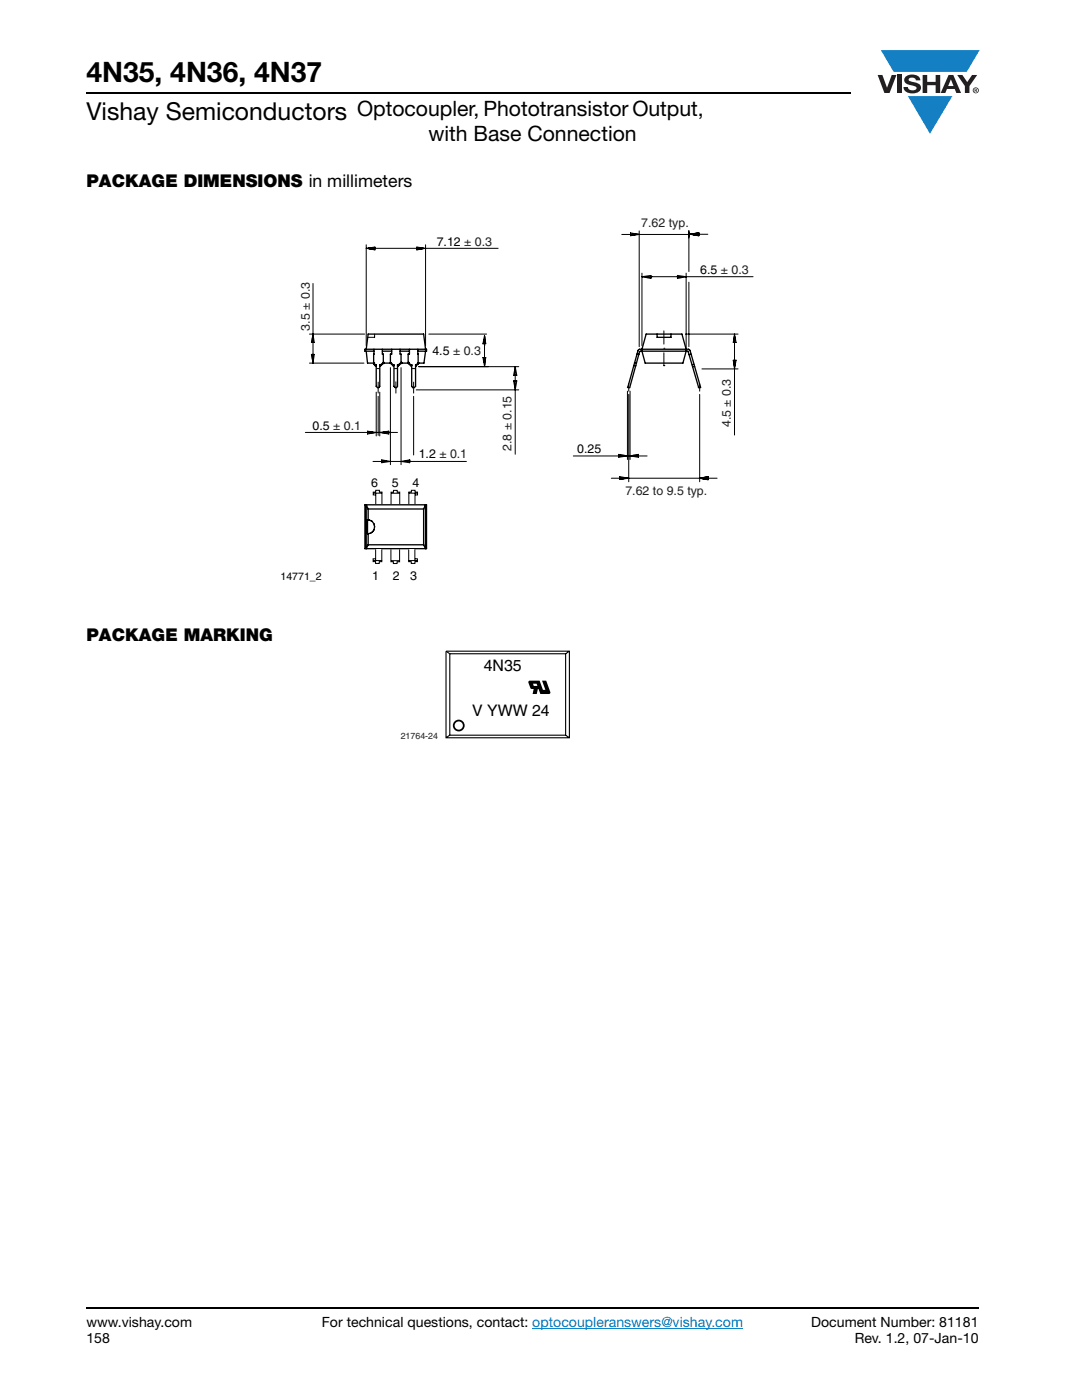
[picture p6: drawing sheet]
<svg xmlns="http://www.w3.org/2000/svg" width="216mm" height="279mm" viewBox="0 0 216 279" stroke-linecap="round" stroke-linejoin="round" font-family="sans-serif">
<g fill="#147fc3">
<path d="M175.8 10h19.7l-2.6 4.4h-3.8h-10.8z"/>
<path d="M181.2 19.2h8.8l-4.4 7.5z"/>
</g>
<g fill="#231f20">
<path d="M175.1 15h1l.9 2.5 .9-2.5h1l-1.4 3.6h-1z"/>
<path d="M179 15h.9v3.6h-.9z"/>
<path d="M180.8 15.3a2.1 2.1 0 0 1 2.7 .3l.1 .4h-.8a.79 .79 0 0 0-.7-.5 .79 .79 0 0 0-.8 .4l.2 .3 1 .2a1.08 1.08 0 0 1 1.3 1.1 1.08 1.08 0 0 1-1.1 1.1 1.73 1.73 0 0 1-2.4-1.2h.9a.96 .96 0 0 0 .8 .6 .96 .96 0 0 0 .9-.4 1.31 1.31 0 0 0-1.2-.6 1.03 1.03 0 0 1-1.1-.6 1.03 1.03 0 0 1 .2-1.1z"/>
<path d="M184.1 15h.9v1.3h1.7v-1.3h.9v3.6h-.9v-1.6h-1.7v1.6h-.9z"/>
<path d="M191 15h1l1 1.4 1-1.4h1l-1.6 2.2v1.4h-.9v-1.4z"/>
<path d="M189.7 15.8l.6 1.4h-1.1zM189.3 15l-1.6 3.6h.9l.4-.8h1.5l.3 .8h1l-1.6-3.6z"/>
<path d="M194.2 18a.5 .5 0 0 1 1 0 .5 .5 0 0 1-1 0zM194.1 18a.6 .6 0 0 0 1.2 0 .6 .6 0 0 0-1.2 0z"/>
<path d="M194.6 17.8h.2v.2h-.2zM194.5 17.7v.7h.1v-.3l.4 .3-.2-.3 .2-.2-.1-.2z"/>
</g>
<path d="M106.2 265.1h42.1" fill="none" stroke="#007ec4" stroke-width=".2"/>
<path d="M17.3 18.6h152.5M17.3 261h178" fill="none" stroke="#000" stroke-width=".36"/>
<path d="M56 43.2h94.3v73.2h-94.3z" fill="#fff"/>
<g fill="none" stroke="#000" stroke-width=".2">
<path d="M62.5 56.6v10.1M73.1 49.6l1.7-.3v.6zM73.1 48.9v20.1M73.5 49.5h1.3M73.7 49.7h1.1M74.8 49.6h8.4M83.2 49.3l1.7 .3-1.7 .3zM83.2 49.7h1.1M83.2 49.5h1.3M84.9 49.6h14.5M84.9 48.9v20.1M124.1 46.8h1.7"/>
<path d="M125.8 46.9h.9M125.8 46.5l1.7 .3-1.7 .2zM125.8 46.7h1.6M127.5 46.8h10.4M127.5 46.1v23.1M128.1 54.5v14.5M128.1 55.2l1.8-.2v.5zM128.2 55.2h22.1M129.1 55.4h.8M129.9 55.2h.1M135.2 55.2h.1M135.2 55.4h.8"/>
<path d="M135.2 55l1.7 .2-1.7 .3zM136.9 54.5v14.9M137.5 46v8.2M137.5 56.3v12.9M137.7 46.8l1.7-.4v.7zM137.8 46.7h1.6M138.4 46.9h1M139.4 46.8h1.8M139.4 46.4l-1.6 .4 1.6 .2M61.8 72.5h10.8M61.8 66.7h11M62.1 70.7h.6l-.2 1.8z"/>
<path d="M62.3 67.4v.9M62.3 70.7v1M62.5 66.7l.2 1.6h-.6zM62.5 68.3v2.4M62.5 66.9v1.4M62.5 70.7v1.6M74.7 66.7v.6h-1.4M75.1 78.3v8.7M75.2 73.6h.5M75.5 76.3v2.2M75.5 79.1v7.8M75.8 78.3v8.7"/>
<path d="M77.9 73.4v19.3M78.7 73.6h.6M79 76.2v2.3M80 73.4v19.3M82.2 73.6h.6M82.5 76.3v2.2M82.5 79.1v11.7M83 77.8h20.5M83.6 73.2h19.9M85.6 66.7h11.5M96.4 71.3h.5l-.2 1.8zM96.5 67.7v.9"/>
<path d="M96.5 71.3v1M96.7 69h.1M96.7 68.6v2.7M96.7 66.9l.2 1.7h-.5zM96.7 67.1v1.5M96.7 71.3v1.6M102.5 76h.6l-.3 1.8zM102.7 74v.9M102.7 76v1M102.8 74.9h.1M102.8 73.2l.3 1.7h-.6zM102.8 73.4v4.2"/>
<path d="M102.8 77.8v12.9M125.2 78.1v13.6M125.5 76.5v1.6M125.5 78.7v17.4M125.7 78.1v13.6M132.5 73h.1M132.5 69.5h.1M132.5 66v2.7M132.5 70.4v2.6M136.8 66.7h10.5M139.6 76.6v1.5M139.6 78.7v17.4"/>
<path d="M140.1 73.6h7.2M146.3 71.9h.6l-.3 1.7zM146.5 67.2v1.1M146.5 71.9v1.1M146.6 66.7l.3 1.6h-.6zM146.6 68.3v3.6M146.6 73.6v13.2M146.6 67.1v1.2M146.6 71.9v1.2M60.9 86.3h12.4M73.3 86.2h1.1M73.3 86l1.8 .3-1.8 .3z"/>
<path d="M73.3 86.4h1.4M74.4 92.1h3.3M75.1 86.3h.7M75.8 86.3l1.8-.3v.6zM76.2 91.9h.9M76.2 91.8l1.7 .3-1.7 .3zM76.2 86.4h1.4M76.4 86.2h1.2M77.6 86.3h1.7M77.9 92.1h2.1M80 92.1l1.8-.3v.6zM80.3 92.1h12.8"/>
<path d="M80.9 91.9h.9M114.4 91h9.1M122 95.4h1.7M123.5 90.9h1.1M123.5 90.7l1.7 .3-1.7 .3zM123.5 91.1h1.3M123.7 95.4h1.6M123.7 95.1l1.8 .3-1.8 .3zM123.7 95.6h.8M125.2 91h.4M125.5 95.4h14.1M125.6 91l1.8-.3v.6z"/>
<path d="M126.1 91.1h1.3M126.3 90.9h1.1M127.4 91h1.7M139.5 95.4l1.8-.3v.7zM139.6 95.4l1.7 .3M140.3 95.6h1M141.3 95.4h-1.7M141.3 95.4h1.8M141.3 95.1l-1.7 .3"/>
</g>
<g fill="none" stroke="#000" stroke-width=".26">
<path d="M73.1 69.7l.4-3h11l.4 3M73.1 70.1l.2 2.4h1.3M74.6 72.5h.1M74.6 72.5l.3 .3M74.6 70.1h-1.8v-.4h12.3v.4h-1.7M74.6 69.7v3l.3 .3M74.9 72.8h.2v4.3l.2 .3h.3l.2-.3v-4.3h.2M74.9 73h.2M74.9 72.8v.2M75.8 73h.2M76 72.8v.2M76.3 70.1h1.9"/>
<path d="M76.3 69.7v1h.2v1.8M76.5 72.3h.1M76.5 72.5h.1M76.5 72.5h1.4l.5 .5M76.5 72.5l-.5 .5M76.5 72.3l-.5 .5M77.9 72.3h.1M78 72.3l.4 .5M78.2 69.7v1h-.3v1.8l.1-.2M78.4 72.8h.2v4.3l.3 .3h.2l.2-.3v-4.3h.2M78.4 73h.2M78.4 72.8v.2"/>
<path d="M79.3 73h.2M79.5 72.8v.2M79.8 70.1h1.9M79.8 69.7v1h.2v1.8M80 72.3h.1M80 72.5h.1M80 72.5h1.4M80 72.5l-.5 .5M80 72.3l-.5 .5M81.4 72.3h.1M81.4 72.5h.1M81.4 72.3l.6 .5"/>
<path d="M81.4 72.5l.6 .5M81.7 69.7v1h-.3v1.8M82 72.8h.1v4.3l.2 .3h.4l.2-.3v-4.3h.1M82 72.8v.2M82 73h.1M82.9 73h.1M83 72.8v.2M83.4 69.7v3l-.4 .3M83.4 72.5h.1M83.4 72.5l-.4 .3M84.9 70.1l-.3 2.4h-1.2M125.2 77.3l.4 .1"/>
<path d="M125.7 77.3l1.9-7.1 .2-.1h9.5l2.1 7.2M126.4 73h.5M126.6 72.4h.4M127.1 70.7h.4M128.9 66.7h7.2l.8 3-.6 2.8h-7.6l-.6-2.8zM131.1 66.7v.6h2.8v-.6M137.9 70.7l-.4 .1M138.5 72.7l-.4 .1M138.6 73.2h-.4M139.4 77.4h.4M139.8 77.3l-2.1-7.3-.2-.2-9.9-.1-.3 .3-2 7.3M72.8 100.7h12.3v8.8h-12.3z"/>
<path d="M73.3 103.7a1.42 1.42 0 0 1 1.4 1.4 1.42 1.42 0 0 1-1.4 1.4zM73.5 101.6v2.1h-.2M73.5 106.5v2.2M73.5 108.7h11M73.5 101.6l-.4-.9v8.8l.4-.8M73.5 101.6h11M84.5 101.6l.4-.9v8.8l-.4-.8M84.5 101.6v7.1"/>
</g>
<path d="M75 109.6h1.2v2.3h-1.2z" fill="#fff"/>
<path d="M74.5 111.9h.5M74.9 111.5h-.4v.6h.4v.3h.8v-.3h.5v-.2M75 109.6v2.3h1.2v-2.3" fill="none" stroke="#000" stroke-width=".2"/>
<path d="M78 111.9h1.7z" fill="#fff"/>
<path d="M78 109.6v2.5h.5v.4h.7v-.4h.5v-2.5M78 111.9h1.7" fill="none" stroke="#000" stroke-width=".2"/>
<path d="M78 98.4h1.8z" fill="#fff"/>
<path d="M78 98.4h1.8M79.8 100.6v-2.4h-.5v-.3h-.8v.3h-.5v2.4" fill="none" stroke="#000" stroke-width=".2"/>
<path d="M75 98.4h1.2v2.2h-1.2z" fill="#fff"/>
<path d="M74.5 98.4h.5M76.2 98.4v-.2h-.5v-.3h-.7v.3h-.5v.6h.5M75 100.6v-2.2h1.2v2.2" fill="none" stroke="#000" stroke-width=".2"/>
<path d="M81.6 98.4h1.2v2.2h-1.2z" fill="#fff"/>
<path d="M81.6 98.4v-.2h.5v-.3h.7v.3h.5v.6h-.5M82.8 98.4h.5M81.6 100.6v-2.2h1.2v2.2" fill="none" stroke="#000" stroke-width=".2"/>
<path d="M81.6 109.6h1.2v2.3h-1.2z" fill="#fff"/>
<path d="M81.6 109.6v2.3h1.2v-2.3M82.8 111.9h.5M82.8 111.5h.5v.6h-.5v.3h-.7v-.3h-.5v-.2" fill="none" stroke="#000" stroke-width=".2"/>
<path d="M79.9 129.8h33.8v18h-33.8z" fill="#fff"/>
<path d="M89 130h24.6v17.2h-24.6zM89.8 130.5h23.1v16.2h-23.1zM113.6 130l-.7 .5M89.8 146.7l-.8 .5M112.9 146.7l.7 .5" fill="none" stroke="#000" stroke-width=".22"/>
<circle cx="91.5" cy="144.8" r="1" fill="#fff"/>
<circle cx="91.5" cy="144.8" r="1" fill="none" stroke="#000" stroke-width=".35"/>
<path d="M106.3 136.5h.8l.1 .4h-.7zM105.5 136l-.1 .2 .4 1.1 .7 .2-.2 1h.8l.2-1h.2l.3 1h1.7l.3-.1v-.3l-.8-2.3h-.8l.6 1.9h-.5l-.6-1.9h-2z" fill="#000"/>
<path d="M89.1 130l.7 .5" fill="none" stroke="#000" stroke-width=".22"/>
<text font-size="5.6" x="17.3" y="16.4">4N35, 4N36, 4N37</text>
<text font-size="4.9" x="17.3" y="24">Vishay Semiconductors</text>
<g font-size="4.2">
<text x="71.2" y="23.1">Optocoupler, Phototransistor Output,</text>
<text x="85.5" y="28.1">with Base Connection</text>
</g>
<g font-size="3.5">
<text x="17.3" y="37.3">PACKAGE DIMENSIONS in millimeters</text>
<text x="17.3" y="127.8">PACKAGE MARKING</text>
</g>
<g font-size="3.2">
<text x="96.5" y="133.9">4N35</text>
<text x="94.2" y="142.9">V YWW 24</text>
</g>
<g font-size="2.8">
<text x="17.3" y="264.9">www.vishay.com</text>
<text x="17.3" y="268.1">158</text>
<text x="64.2" y="264.9">For technical questions, contact: optocoupleranswers@vishay.com</text>
<text x="161.9" y="264.9">Document Number: 81181</text>
<text x="170.5" y="268.1">Rev. 1.2, 07-Jan-10</text>
</g>
<g font-size="2.5" fill="#231f20">
<text x="128" y="45.3">7.62 typ.</text>
<text x="61.8" y="66" transform="rotate(-90 61.8 66)">3.5 ± 0.3</text>
<text x="145.8" y="85.3" transform="rotate(-90 145.8 85.3)">4.5 ± 0.3</text>
<text x="102.1" y="90" transform="rotate(-90 102.1 90)">2.8 ± 0.15</text>
<text x="124.8" y="98.8">7.62 to 9.5 typ.</text>
</g>
<g font-size="2.5">
<text x="87.1" y="49.1">7.12 ± 0.3</text>
<text x="139.7" y="54.8">6.5 ± 0.3</text>
<text x="86.3" y="70.9">4.5 ± 0.3</text>
<text x="62.4" y="85.8">0.5 ± 0.1</text>
<text x="83.5" y="91.4">1.2 ± 0.1</text>
<text x="115.2" y="90.4">0.25</text>
<text x="74.1" y="97.1">6</text>
<text x="78.2" y="97.1">5</text>
<text x="82.3" y="97.1">4</text>
<text x="74.3" y="115.8">1</text>
<text x="78.4" y="115.8">2</text>
<text x="81.8" y="115.8">3</text>
</g>
<text font-size="2.1" x="56" y="115.7">14771_2</text>
<text font-size="1.8" fill="#231f20" x="80" y="147.4">21764-24</text>
</svg>
